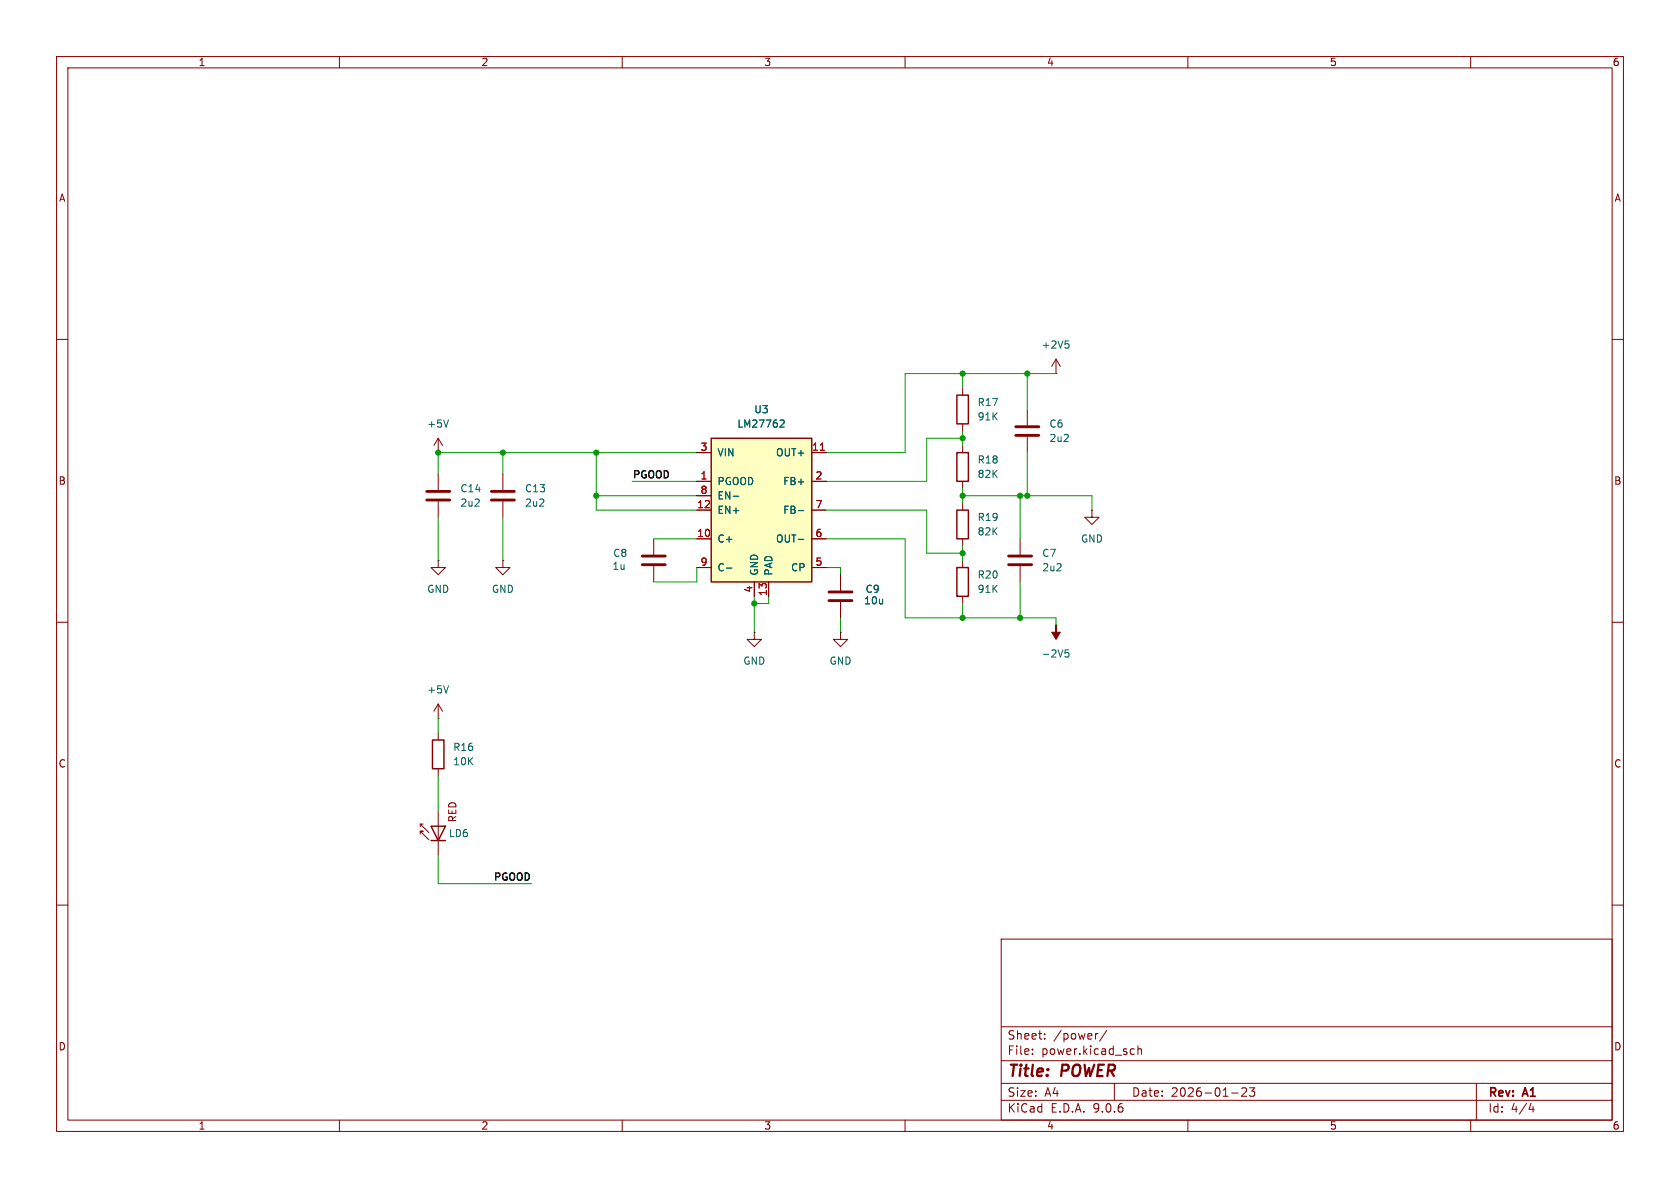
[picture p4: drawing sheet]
<svg xmlns="http://www.w3.org/2000/svg" width="297mm" height="210mm" viewBox="0 0 297 210" stroke-linecap="round" stroke-linejoin="round" font-family="sans-serif">
<g fill="none" stroke="#840000" stroke-width=".18">
<path d="M10 10h277v190h-277zM12 12h273v186h-273zM60 10v2M110 10v2M160 10v2M210 10v2M260 10v2M10 60h2M170.2 68.6v1.3M170.2 74.9v1.3M170.2 78.7v1.3M181.6 72.4v2.8"/>
<path d="M181.6 77.2v2.8M186.7 66h.1M186.7 63.5l-.8 1.3M186.7 63.5l.8 1.3M186.7 63.5v2.5M285 60h2M88.9 83.8v2.8M88.9 88.6v2.8M170.2 85.1v1.3M170.2 88.9v1.3M170.2 95.3v1.2M170.2 99.1v1.2"/>
<path d="M180.3 95.3v2.7M193 90.2v1.2h1.3l-1.3 1.3-1.2-1.3h1.2M193 90.2h.1M10 110h2M170.2 105.4v1.3M180.3 100.1v2.8M186.7 110.5h.1M285 110h2M10 160h2M177 166h108v32h-108zM285 160h2M60 198v2"/>
<path d="M110 198v2M160 198v2M177 194.5h108M177 191.5h108M177 187.5h108M177 181.5h108M182.5 186.3v.1M182.5 185.5v.1M184.7 183.6v.1M184.7 182.8v.1M194.1 182.7l-.3 .1M195.7 182.1l-1.3 2"/>
<path d="M197 191.5v3M200.1 185.4l.4 .1M200.5 186.3l-.4 .1M201.2 185.5l.2-.1 .3 .1 .1 .9M201.2 184.9v1.5M210 198v2M217.7 193.2h1.2M219.5 192.4l.6-.1 .2 .1 .1 .3-.9 1.1h.9M220.9 192.3h.9l-.5 .6 .4 .1v.7l-.2 .1h-.4l-.2-.1M260 198v2M261 191.5v6.5M270.7 195l-.4 1.1h.9"/>
<path d="M271 195.6v1"/>
</g>
<path d="M169.2 69.9h2v5h-2zM169.2 80h2v5.1h-2zM169.2 90.2h2v5.1h-2zM169.2 100.3h2v5.1h-2z" fill="none" stroke="#840000" stroke-width=".25"/>
<path d="M179.6 75.4h4M179.6 77h4M86.9 86.9h4M86.9 88.4h4M178.3 98.3h4.1M178.3 99.8h4.1" fill="none" stroke="#840000" stroke-width=".51"/>
<path d="M186.7 110.5v1.3h.8l-.8 1.2-.8-1.2h.8z" fill="#840000" stroke="#840000" stroke-width=".18"/>
<path d="M188.3 60.3h.6M188.7 60.8l.3 .2v.3l-.3 .2M188.3 114.9h.6M188.3 115.4h.4l.3 .2-.1 .5h-.6" fill="none" stroke="#006464" stroke-width=".18"/>
<path d="M125.7 77.5h17.8v25.4h-17.8z" fill="#ffffc2"/>
<path d="M125.7 77.5h17.8v25.4h-17.8zM76.5 130.8h2v5.1h-2zM76.2 146.1h2.5l-1.2 2.5zM76.2 148.6h2.5" fill="none" stroke="#840000" stroke-width=".25"/>
<g fill="none" stroke="#840000" stroke-width=".18">
<path d="M77.5 77.5v2.5M77.5 77.5l-.8 1.2M77.5 77.5l.7 1.2M77.5 80h.1M77.5 99.1v1.2h1.2l-1.2 1.3-1.3-1.3h1.3M77.5 99.1h.1M77.5 83.8v2.8M77.5 88.6v2.8M88.9 99.1v1.2h1.3l-1.3 1.3-1.3-1.3h1.3M88.9 99.1h.1M115.6 95.3v2.7M123.2 80h2.5"/>
<path d="M123.2 85.1h2.5M123.2 87.6h2.5M123.2 90.2h2.5M123.2 95.3h2.5M143.5 80h2.5M143.5 85.1h2.5M143.5 90.2h2.5M143.5 95.3h2.5M115.6 100.1v2.8M123.2 100.3h2.5M133.3 111.8v1.2h1.3l-1.3 1.3-1.2-1.3h1.2M133.3 111.8h.1"/>
<path d="M133.3 102.9v2.5M135.9 102.9v2.5M143.5 100.3h2.5M148.6 111.8v1.2h1.3l-1.3 1.3-1.3-1.3h1.3M148.6 111.8h.1M148.6 101.6v2.8M148.6 106.4v2.8M77.5 127h.1M77.5 124.5v2.5M77.5 129.5v1.3M77.5 135.9v1.3M77.5 124.5l-.8 1.2"/>
<path d="M77.5 124.5l.7 1.2M74.3 147.4v-.5h.5h-.5l1.5 1.6M74.3 145.7v.5M74.8 145.7h-.5l1.5 1.5M77.5 143.5v7.6"/>
</g>
<path d="M79.3 74.2l-.4 1.3M138.1 74.2l.4 .1 .1 .3-.7 .9h.7M129.6 87.7h1M141.1 90.3h1M141.1 95.3h1M128.4 100.4h1M79.3 121.2l-.4 1.3" fill="none" stroke="#006464" stroke-width=".18"/>
<path d="M145 79.6h.7" fill="none" stroke="#a90000" stroke-width=".18"/>
<path d="M75.4 86.9h4.1M75.4 88.4h4.1M113.5 98.3h4.1M113.5 99.8h4.1M146.6 106.2h4M146.6 104.6h4" fill="none" stroke="#840000" stroke-width=".51"/>
<g fill="none" stroke="#009600" stroke-width=".18">
<path d="M170.2 77.5h-6.4v7.6h-17.8M170.2 66v2.6M170.2 76.2v2.5M181.6 66v6.4M186.7 66h-26.7v14h-14M77.5 91.4v7.7M88.9 80v3.8M88.9 91.4v7.7M105.4 87.6h17.8M105.4 80v10.2h17.8M111.8 85.1h11.4M115.6 95.3h7.6"/>
<path d="M123.2 80h-45.7v3.8M146 95.3h14v13.9h26.7v1.3M146 90.2h17.8v7.6h6.4M170.2 86.4v2.5M170.2 96.5v2.6M170.2 87.6h22.8v2.6M180.3 87.6v7.7M181.6 80v7.6M123.2 100.3v2.6h-7.6M133.3 105.4v6.4M135.9 105.4v1.3h-2.6M146 100.3h2.6v1.3"/>
<path d="M148.6 109.2v2.6M170.2 106.7v2.5M180.3 102.9v6.3M77.5 127v2.5M77.5 137.2v6.3M77.5 151.1v5.1h16.5"/>
</g>
<g fill="#009600" stroke="#009600" stroke-width=".18">
<circle cx="180.3" cy="87.6" r=".46"/>
<circle cx="181.6" cy="87.6" r=".46"/>
<circle cx="170.2" cy="97.8" r=".46"/>
<circle cx="170.2" cy="109.2" r=".46"/>
<circle cx="170.2" cy="66" r=".46"/>
<circle cx="181.6" cy="66" r=".46"/>
<circle cx="180.3" cy="109.2" r=".46"/>
<circle cx="170.2" cy="87.6" r=".46"/>
<circle cx="170.2" cy="77.5" r=".46"/>
<circle cx="105.4" cy="80" r=".46"/>
<circle cx="133.3" cy="106.7" r=".46"/>
<circle cx="77.5" cy="80" r=".46"/>
<circle cx="88.9" cy="80" r=".46"/>
<circle cx="105.4" cy="87.6" r=".46"/>
</g>
<g font-size="2.8" fill="#840000">
<text x="178" y="190.9">Title:</text>
<text x="187.7" y="190.9">POWER</text>
</g>
<g font-size="2.1" fill="#840000">
<text x="178" y="184">Sheet:</text>
<text x="186.2" y="184">/power/</text>
<text x="178" y="186.7">File:</text>
<text x="184.1" y="186.7">power.kicad_sch</text>
<text x="178" y="196.9">KiCad</text>
<text x="178" y="194.1">Size:</text>
<text x="184.7" y="194.1">A4</text>
<text x="185.7" y="196.9">E.D.A.</text>
<text x="193.3" y="196.9">9.0.6</text>
<text x="200" y="194.1">Date:</text>
<text x="207" y="194.1">2026-01-23</text>
<text x="263" y="194.3">Rev:</text>
<text x="263" y="196.9">Id:</text>
<text x="267.1" y="196.9">4/4</text>
<text x="269.4" y="194.3">A1</text>
</g>
<g font-size="1.8" fill="#840000">
<text x="35" y="11.9">1</text>
<text x="85" y="11.9">2</text>
<text x="135" y="11.9">3</text>
<text x="185" y="11.9">4</text>
<text x="235" y="11.9">5</text>
<text x="285" y="11.9">6</text>
<text x="10.3" y="35.9">A</text>
<text x="285.3" y="35.9">A</text>
<text x="10.3" y="85.9">B</text>
<text x="285.3" y="85.9">B</text>
<text x="10.3" y="135.9">C</text>
<text x="285.3" y="135.9">C</text>
<text x="80.9" y="145.5" transform="rotate(-90 80.9 145.5)">RED</text>
<text x="10.3" y="185.9">D</text>
<text x="285.3" y="185.9">D</text>
<text x="35" y="199.9">1</text>
<text x="85" y="199.9">2</text>
<text x="135" y="199.9">3</text>
<text x="185" y="199.9">4</text>
<text x="235" y="199.9">5</text>
<text x="285" y="199.9">6</text>
</g>
<g font-size="1.8" fill="#006464">
<text x="184" y="61.8">+2V5</text>
<text x="172.7" y="72">R17</text>
<text x="75.4" y="75.8">+5V</text>
<text x="130.3" y="75.8">LM27762</text>
<text x="133.2" y="73.3">U3</text>
<text x="172.7" y="74.5">91K</text>
<text x="185.4" y="75.8">C6</text>
<text x="126.7" y="80.9">VIN</text>
<text x="137.1" y="80.9">OUT+</text>
<text x="172.7" y="82.1">R18</text>
<text x="185.4" y="78.3">2u2</text>
<text x="81.3" y="87.2">C14</text>
<text x="81.3" y="89.8">2u2</text>
<text x="92.7" y="87.2">C13</text>
<text x="92.7" y="89.8">2u2</text>
<text x="126.7" y="86">PGOOD</text>
<text x="126.7" y="88.5">EN-</text>
<text x="138.4" y="86">FB+</text>
<text x="172.7" y="84.7">82K</text>
<text x="126.7" y="91">EN+</text>
<text x="138.4" y="91">FB-</text>
<text x="172.7" y="92.3">R19</text>
<text x="172.7" y="94.8">82K</text>
<text x="108.2" y="100.9">1u</text>
<text x="108.3" y="98.7">C8</text>
<text x="126.7" y="96.1">C+</text>
<text x="126.7" y="101.2">C-</text>
<text x="134.2" y="101.9" transform="rotate(-90 134.2 101.9)">GND</text>
<text x="136.8" y="101.9" transform="rotate(-90 136.8 101.9)">PAD</text>
<text x="137.1" y="96.1">OUT-</text>
<text x="139.8" y="101.2">CP</text>
<text x="184.2" y="98.7">C7</text>
<text x="184.2" y="101.2">2u2</text>
<text x="191" y="96.1">GND</text>
<text x="75.4" y="105">GND</text>
<text x="86.9" y="105">GND</text>
<text x="152.7" y="107">10u</text>
<text x="152.9" y="105">C9</text>
<text x="172.7" y="102.5">R20</text>
<text x="172.7" y="105">91K</text>
<text x="131.3" y="117.7">GND</text>
<text x="146.6" y="117.7">GND</text>
<text x="184" y="116.4">-2V5</text>
<text x="75.4" y="122.8">+5V</text>
<text x="80" y="132.9">R16</text>
<text x="80" y="135.5">10K</text>
<text x="79.3" y="148.2">LD6</text>
</g>
<g font-size="1.8" fill="#a90000">
<text x="123.8" y="79.8">3</text>
<text x="143.5" y="79.8">11</text>
<text x="123.1" y="89.9">12</text>
<text x="123.8" y="84.8">1</text>
<text x="123.8" y="87.4">8</text>
<text x="144.1" y="84.8">2</text>
<text x="144.1" y="89.9">7</text>
<text x="123.1" y="95">10</text>
<text x="144.1" y="95">6</text>
<text x="123.8" y="100.1">9</text>
<text x="144.1" y="100.1">5</text>
<text x="133.1" y="104.8" transform="rotate(-90 133.1 104.8)">4</text>
<text x="135.6" y="105.5" transform="rotate(-90 135.6 105.5)">13</text>
</g>
<g font-size="1.8" fill="#0f0f0f">
<text x="111.8" y="84.6">PGOOD</text>
<text x="87" y="155.8">PGOOD</text>
</g>
</svg>
